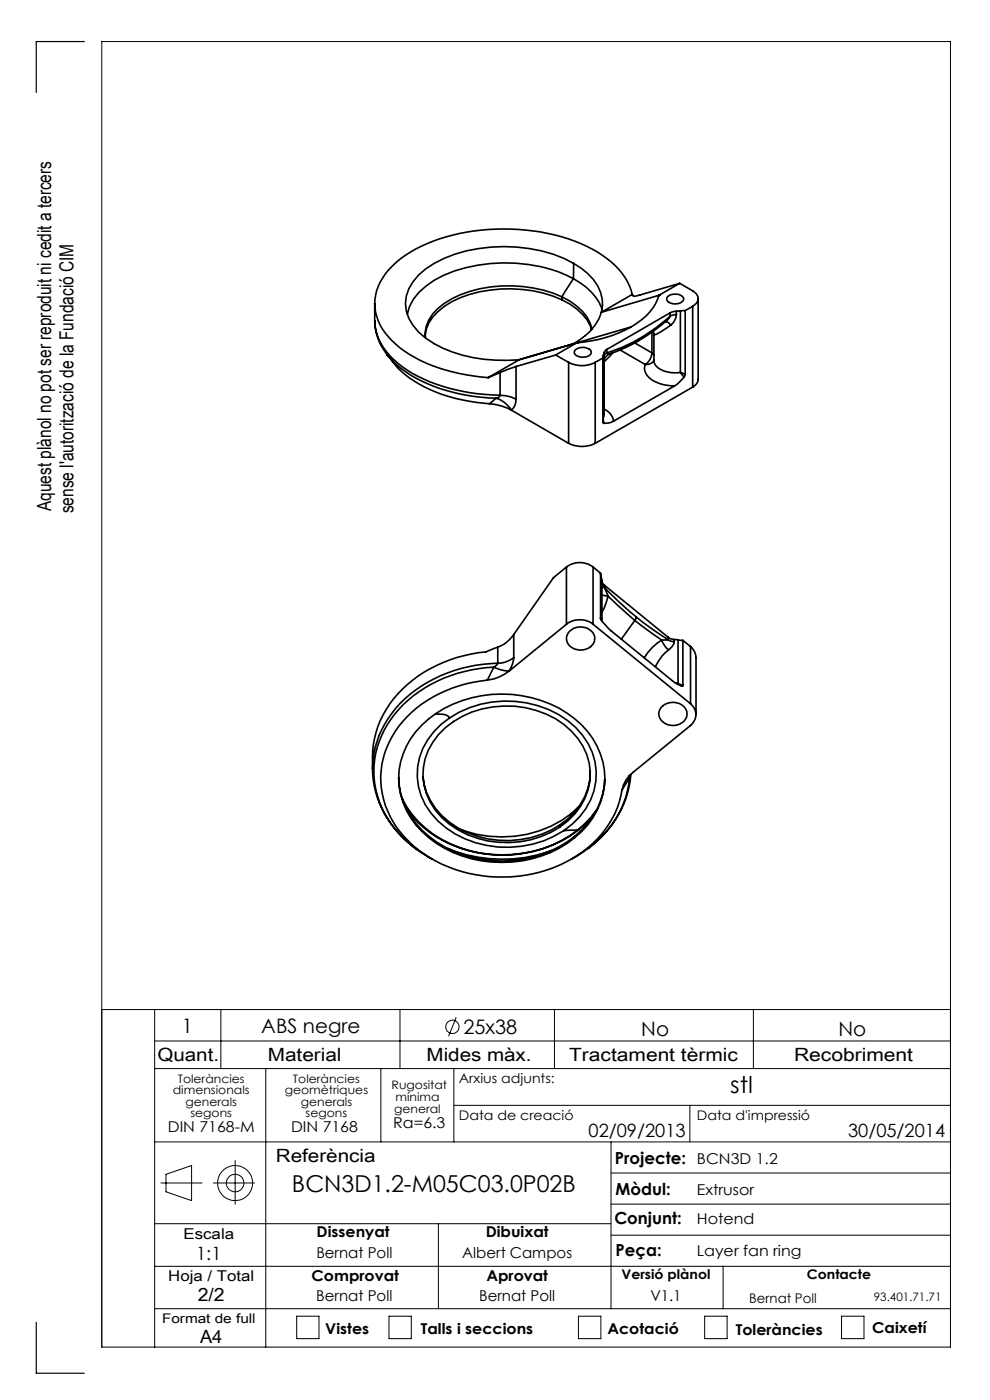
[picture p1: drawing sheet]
<svg xmlns="http://www.w3.org/2000/svg" width="210mm" height="297mm" viewBox="0 0 210 297" stroke-linecap="round" stroke-linejoin="round" font-family="sans-serif">
<g fill="none" stroke="#000" stroke-width=".21">
<path d="M21.6 214.2h180M32.8 214.2v71.6M46.8 214.2v12.5M84.8 214.2v12.5M96.8 215.8l-1.7 4M117.6 214.2v12.5M159.8 214.2v12.5M32.8 220.8h168.8M32.8 226.7h168.8M56.4 226.7v59.1M80.8 226.7v15.5M96.3 226.7v15.5"/>
<path d="M96.3 234.5h105.3M146.3 234.5v7.7M32.8 259.6h96.8M32.8 242.2h168.8M34.1 251h8.8M35.2 249.1l5.4-1.8v7.4l-5.4-1.9zM45.3 251h8.7M49.9 246.2v9.3M93 259.6v18M129.6 242.2v35.4M129.6 255.4h72M129.6 248.8h72"/>
<path d="M32.8 277.6h168.8M32.8 268.6h168.8M62.9 279.2h4.8v4.8h-4.8zM82.5 279.2h4.7v4.8h-4.7zM122.7 279.2h4.8v4.8h-4.8zM129.6 262h72M149.5 279.2h4.7v4.8h-4.7zM153.4 268.6v9M178.5 279.2h4.8v4.8h-4.8zM21.6 285.8h180v-277h-180v277"/>
<circle cx="96" cy="217.8" r="1.4"/>
<circle cx="49.9" cy="251" r="3.7"/>
<circle cx="49.9" cy="251" r="1.86"/>
</g>
<path d="M17.9 8.8h-10.2v10.8M7.7 280.5v10.8h10.2" fill="none" stroke="#000" stroke-width=".25"/>
<g fill="none" stroke="#000" stroke-width=".35">
<path d="M121.6 59.1a12.2 12.2 0 0 1 6.1 6.5M121.6 59.1l-2.4 3.9M121.6 59.1a33.1 33.1 0 0 0-27.5-.7 14.6 14.6 0 0 0-7.2 6.6l-.5 1.6M121.7 55.9a10.9 10.9 0 0 1 6 7.5l.1 1.4-.2 1.4M121.7 55.9a32.6 32.6 0 0 0-22.8-2.7 22.6 22.6 0 0 0-10.1 5.1 8 8 0 0 0 0 12.1 25.5 25.5 0 0 0 16.4 6l4.9-.1M121.7 55.9l-.1 3.2M79.5 68a12.5 12.5 0 0 0 5.9 9.9 37 37 0 0 0 20.7 6M79.5 64.4v3.6M79.5 68a11.7 11.7 0 0 0 2.8 7.4M82.2 75.4l-.1-.2a21.6 21.6 0 0 0 11.7 8.5l4.1 1.1 2.9 .5 3 .4M82.2 75.4a24.4 24.4 0 0 0 12.5 7.4l2.8 .8 3 .5 4.7 .4M106.1 79l-2.6 1.1"/>
<path d="M106.1 79v4.9M109.5 77.7l-3.4 1.3M109.5 77.7v7M110.1 76.3l-6.6 3.8M117.9 75.3l2.7 1.6M117.9 75.3l-8.4 2.4M119.2 63a10.4 10.4 0 0 1 6.4 6.8M119.2 63v.6M119.2 63.6a10.7 10.7 0 0 1 6.2 6.4M119.2 63a28.2 28.2 0 0 0-23.4 .4 10.7 10.7 0 0 0-5.4 5.8l-.2 1.4v1.1M119.2 63.6a28.3 28.3 0 0 0-23.4 .4 11.1 11.1 0 0 0-5.4 5.8l-.2 1.7M120.6 76.9a6 6 0 0 0 5.7 0"/>
<path d="M120.6 76.9v17.1M122 74.3a2.47 2.47 0 0 1 3.3 .1 1.26 1.26 0 0 1-1.6 1.4l-1.2-.2a.79 .79 0 0 1-.5-1.3zM122.3 72.7h.1M122.3 72.7l-4.4 2.6M126.3 76.9v17.1M127.6 66.2a11.7 11.7 0 0 1-5.9 6.7M127.9 75.9v13.6l.2 .3M127.9 75.9l-1.6 1M128 75.4l-.1 .5M128 75.4v13M128.1 74.9l-.1 .5M128.1 75.6v12.2l-.1 .6"/>
<path d="M128.1 74.9v.7M128.7 74.2l-.5 .4-.1 .3M128.7 74.9l-.5 .4-.1 .3M128.7 74.9l.4 .2h.3M128.7 74.2v.7M129.4 75.1a1.83 1.83 0 0 0-1.3 1.4M129.5 75l-.1 .1M130 74.9l-1.9 1.9M131.6 74.3l5.3 3M133.9 69.4a28.5 28.5 0 0 1-11.6 3.3M133.9 69.4l-23.8 6.9M134.1 62.5a13.9 13.9 0 0 0-6.3-8.3 38.6 38.6 0 0 0-22.5-5.6 37.3 37.3 0 0 0-19.4 5.6 13.4 13.4 0 0 0-6.3 9.2 11.1 11.1 0 0 0 4.4 9.6 32.6 32.6 0 0 0 18 7l1.5 .1"/>
<path d="M134.1 62.5l-6.5 3.7M134.6 72.7l3.7 2.2M135.2 72.4l-3.2 1.6-2.5 1M135.4 72a30.4 30.4 0 0 1-6.7 2.9M135.4 72l-.2 .4M136.9 77.3a2.9 2.9 0 0 0 1.7 3.5l2.1 .8 2.4 .3M138.3 74.9a3.2 3.2 0 0 1-1.4 2.4M138.3 74.9l.4 .4M138.3 70.4v4.5M138.5 70.3l.2 .6M138.7 70.9v5.6a2.85 2.85 0 0 0 2.4 2.3l1.3 .3 1.9-.1M138.7 76.4a1.57 1.57 0 0 1-1.8 .9"/>
<path d="M139.8 62.6a11.6 11.6 0 0 1-5.9 6.8M139.8 62.6h.1M139.8 62.6l-12.2 3.6M141 68.3l.7 .1 .6 .6M141.7 62.8a2.4 2.4 0 0 1 3.3 .4 1.25 1.25 0 0 1-1.5 1.2 1.53 1.53 0 0 1-2.1-1.1zM142.2 67.1a5.1 5.1 0 0 1-1.9 1.8l-2.4 1.8-2.7 1.7M142.2 67.1a39.6 39.6 0 0 1-6.8 4.9M142.2 66.4l-13.5 7.8M142.2 66.4v.7M142.3 69l-2.6 1.7-.8 .3-.2-.1M143.5 66l-1.3 .4M143.5 66.7a2.97 2.97 0 0 1-1.2 2.3"/>
<path d="M143.5 66.7l-1.3 .4M143.5 66v.7M144.2 60.1l2.7 1.6a1.74 1.74 0 0 1 1.2 1.6 1.74 1.74 0 0 1-1.2 1.7M144.2 60.1l-9.2 2.7h-.7l-.2-.3M144.2 60.1l-4.4 2.5M144.3 66h-.8M144.3 79l1 .4M144.3 79l.8 1M144.3 66v13M145.3 65.9l-1 .1M145.3 79.4l-.2 .6M145.3 65.9v13.5"/>
<path d="M146.9 65l-1.6 .9M146.9 65v17.1M148.1 63.3v17.2a2.02 2.02 0 0 1-1.2 1.6M103.8 85.7a11.5 11.5 0 0 1 4.6 1.3M105.2 84.5l-1.4 1.2M105.2 84.5a5.7 5.7 0 0 1 3.3 2.5M106.1 83.9a7.5 7.5 0 0 1 3.4 .8M106.1 83.9h-.1a.87 .87 0 0 1-.8 .6M108.4 87h.1M108.4 87l12.2 7M109.5 84.7a2.94 2.94 0 0 1-1 2.3M120.6 94a6.3 6.3 0 0 0 5.7 0"/>
<path d="M128 88.4l.1 1.4M128 88.4l-.1 1M128.1 86.7l.2 .1a3.4 3.4 0 0 1 1.8 2.6M130.1 89.4l-1 .3-1 .1M143.1 81.9l-13 7.5M145.1 80l-2 1.9M146.9 82.1l-20.6 11.9M105.6 137.3l-2.5 1a27.8 27.8 0 0 0-21.2 12.2 20.4 20.4 0 0 0-2.9 12.6 21.5 21.5 0 0 1 11.7-18.4 31.5 31.5 0 0 1 14.9-4M105.6 137.3v3.4M109 139.5l-.3 1.4-.7 1.4M109 139.5a5.6 5.6 0 0 1-3.4 1.2M109 134.6l-1 1.2a5.9 5.9 0 0 1-2.4 1.5"/>
<path d="M109 134.6v4.9M120.2 132.4a4.7 4.7 0 0 1 5.6 0M120.2 120.3a4.7 4.7 0 0 1 5.6 0M120.2 132.4l-12.2 10M120.2 120.3v12.1M120.2 120.3l-2.8 2.3-8.4 12M120.9 133.9a3.2 3.2 0 0 1 5.3 1.3 2.84 2.84 0 0 1-3.9 2.6 2.3 2.3 0 0 1-2-1.5 2.3 2.3 0 0 1 .6-2.4zM125.8 132.4l20.7 16.9M125.8 120.3v12.1M125.8 120.3l1.6 1.3v9.6M127.4 131.2l.2 .5 2 2.1 13.5 11 1.5 .8M127.4 131.2h.1"/>
<path d="M127.4 121.7l.1 .7M127.5 122.4l.1 .7M127.5 122.4v9.1M127.6 123.6l.1 .5 .5 .6M127.6 123.1l.2 .6 .4 .5M127.6 123.6l.1 8.1M127.6 123.1v.5M127.7 126.3l1.3 .2M128.2 124.7l.8 1.8M128.2 124.7l3.1 3 3.7 3.2M128.2 124.2v.5M128.2 124.2l13.5 11"/>
<path d="M129 126.5l5.7 5.1M129 126.5l-.8 2.5-.5 .9M134.7 131.6l5.7 4.2M134.7 131.6l-2.9 4M135 130.9l-.3 .7M135 130.9l3.6 2.8 3.1 2M140.4 135.8a5 5 0 0 0 1.4 2.1M140.4 135.8a11.5 11.5 0 0 0-3.8 3.8M141.7 135.7l-1.3 .1M141.7 135.7l.6 .3 .7 .2M141.7 135.2l.6 .3 .7 .2M141.7 135.2v.5"/>
<path d="M141.8 137.9a8.9 8.9 0 0 0-2.8 3.6M143 136.2a2.66 2.66 0 0 1-1.2 1.7M143 135.7l.8 .1M143 135.7v.5M143.8 135.8l1.1 .1M143.8 135.8v9.2M144.9 135.9v9.5M144.9 135.9l1.6 1.3M146.5 137.2a3.4 3.4 0 0 1 1.1 2.3v12.1M146.5 137.2v12.1M89.5 153.8a25.1 25.1 0 0 1 25.3-5.2 19 19 0 0 1 13.1 13 15.9 15.9 0 0 1-6 16.1 25.5 25.5 0 0 1-30.9 0 15.5 15.5 0 0 1-1.5-23.9zM92.4 151.4a3.9 3.9 0 0 1 2.7 .6l.3 .3"/>
<path d="M93 155.8a20.2 20.2 0 0 1 22.8-4.3 14.5 14.5 0 0 1 9.4 12.3 14 14 0 0 1-8.3 12.8 20.7 20.7 0 0 1-23.2-3.1 12.4 12.4 0 0 1-.7-17.7zM95.4 152.3a22.1 22.1 0 0 1 26.7 2 13.5 13.5 0 0 1-.7 20.5l-1.8 1.4M95.4 152.3a13.9 13.9 0 0 0-6.1 16.5 18 18 0 0 0 14 10.5 22.4 22.4 0 0 0 16.3-3.1M103.4 144.3a26.5 26.5 0 0 0-19.5 10.8 18 18 0 0 0 2.8 23.4 29.4 29.4 0 0 0 29.2 6.1 23 23 0 0 0 15.5-14.5l.5-2.5M104.7 141.5a28.8 28.8 0 0 0-21 10 19 19 0 0 0 1 25.4 27.3 27.3 0 0 0 6.9 5.3M104.7 141.5l-1.3 2.8M104.7 141.5a8.1 8.1 0 0 0 3.3 .8M105.6 140.7l-.1 .2-.8 .6M108 142.4a9.2 9.2 0 0 1-4.6 1.9M108 142.3v.1M140.6 149.7a3.3 3.3 0 0 1 5.1 1.3 2.66 2.66 0 0 1-3 2.9 2.56 2.56 0 0 1-2.7-3.5zM143.4 144.9l.4 .1"/>
<path d="M143.8 145l1.1 .4M144.6 145.6h.1M144.9 145.4l-.3 .2M146.5 149.3a2.88 2.88 0 0 1 0 4.6l-12.2 10a6.3 6.3 0 0 0-2.4 3.7M79 163a21.2 21.2 0 0 0 9.4 17.2M84.6 164.9a16.7 16.7 0 0 0 8 13.7 25.6 25.6 0 0 0 29.3-1.2M85.3 169.3a21.3 21.3 0 0 0 14.4 11.2 26.8 26.8 0 0 0 22.8-4.4M86.2 171.5a24.8 24.8 0 0 0 21.4 9.9 26.3 26.3 0 0 0 15.2-5.4M89.7 164.8a14.5 14.5 0 0 0 9.4 11.8 21 21 0 0 0 19.6-1.6M118.7 175v.5M121.2 172.6a24.5 24.5 0 0 1-23.1 3.5M121.2 172.6v.3"/>
<path d="M121.9 177.4v.3M122.5 176.1l-2.9 .1M122.7 171.2l-1.5 1.4M122.8 176l-.3 .1M123.7 175.2l.3 .2M125.2 163.5a13.2 13.2 0 0 1-6.5 11.5M125.8 173l-1.7 1.9-1.3 1.1M126.5 171.8l-1.1 1.5-2.9 2.8M128.3 165.3a16.2 16.2 0 0 1-6.4 12.1M133.4 164.6l.1 .4M133.5 165a21.7 21.7 0 0 1-11.4 16.7l-.9 .5M133.5 165l-1.6 2.6"/>
<path d="M133.7 164.4l-.2 .6M133.8 164.3a21.3 21.3 0 0 1-8.8 15.5M95 180a30.4 30.4 0 0 0 22 .4"/>
</g>
<g font-size="4.9">
<text x="154.9" y="231.8">stl</text>
<text x="61.9" y="253">BCN3D1.2-M05C03.0P02B</text>
</g>
<g font-size="4.2">
<text x="38.6" y="219">1</text>
<text x="55.4" y="219.2">ABS negre</text>
<text x="98.3" y="219.4">25x38</text>
<text x="136" y="219.7">No</text>
<text x="177.9" y="219.7">No</text>
</g>
<g font-size="4.1">
<text x="10.9" y="108.4" transform="rotate(-90 10.9 108.4)">Aquest plànol no pot ser reproduit ni cedit a tercers</text>
<text x="15.6" y="108.9" transform="rotate(-90 15.6 108.9)">sense l'autorització de la Fundació CIM</text>
</g>
<g font-size="3.9">
<text x="33.4" y="225">Quant.</text>
<text x="56.8" y="225">Material</text>
<text x="90.5" y="225">Mides màx.</text>
<text x="120.7" y="225">Tractament tèrmic</text>
<text x="168.4" y="225">Recobriment</text>
<text x="124.8" y="241.3">02/09/2013</text>
<text x="179.9" y="241.3">30/05/2014</text>
<text x="58.5" y="246.5">Referència</text>
<text x="41.6" y="267.2">1:1</text>
<text x="41.9" y="276.1">2/2</text>
<text x="42.4" y="284.9">A4</text>
</g>
<g font-size="3.5">
<text x="130.5" y="246.8">Projecte:</text>
<text x="130.6" y="253.4">Mòdul:</text>
<text x="130.3" y="259.8">Conjunt:</text>
<text x="130.6" y="266.4">Peça:</text>
</g>
<g font-size="3.2">
<text x="83.4" y="239.3">Ra=6.3</text>
<text x="35.6" y="240.1">DIN 7168-M</text>
<text x="61.7" y="240.1">DIN 7168</text>
<text x="147.8" y="246.8">BCN3D 1.2</text>
<text x="147.8" y="253.4">Extrusor</text>
<text x="38.9" y="262.9">Escala</text>
<text x="67.2" y="262.5">Dissenyat</text>
<text x="103" y="262.5">Dibuixat</text>
<text x="147.8" y="259.8">Hotend</text>
<text x="67.1" y="266.8">Bernat Poll</text>
<text x="98" y="266.8">Albert Campos</text>
<text x="147.8" y="266.4">Layer fan ring</text>
<text x="35.7" y="271.7">Hoja / Total</text>
<text x="66.1" y="271.7">Comprovat</text>
<text x="103.2" y="271.7">Aprovat</text>
<text x="67.1" y="276.1">Bernat Poll</text>
<text x="101.6" y="276.1">Bernat Poll</text>
<text x="138" y="276.1">V1.1</text>
<text x="69" y="283.1">Vistes</text>
<text x="89.3" y="283.1">Talls i seccions</text>
<text x="128.8" y="283.1">Acotació</text>
<text x="156.1" y="283.2">Toleràncies</text>
<text x="185" y="282.8">Caixetí</text>
</g>
<g font-size="2.8">
<text x="97.3" y="229.6">Arxius adjunts:</text>
<text x="97.3" y="237.7">Data de creació</text>
<text x="147.8" y="237.7">Data d'impressió</text>
<text x="131.8" y="271.4">Versió plànol</text>
<text x="171.2" y="271.4">Contacte</text>
<text x="34.4" y="280.7">Format de full</text>
<text x="158.9" y="276.3">Bernat Poll</text>
</g>
<g font-size="2.5">
<text x="36.7" y="232.1">dimensionals</text>
<text x="37.7" y="229.6">Toleràncies</text>
<text x="60.4" y="232.1">geomètriques</text>
<text x="62.1" y="229.6">Toleràncies</text>
<text x="83.1" y="231">Rugositat</text>
<text x="83.9" y="233.5">mínima</text>
<text x="39.4" y="234.6">generals</text>
<text x="40.4" y="237.1">segons</text>
<text x="63.8" y="234.6">generals</text>
<text x="64.8" y="237.1">segons</text>
<text x="83.6" y="236.2">general</text>
<text x="185.4" y="276.1">93.401.71.71</text>
</g>
</svg>
